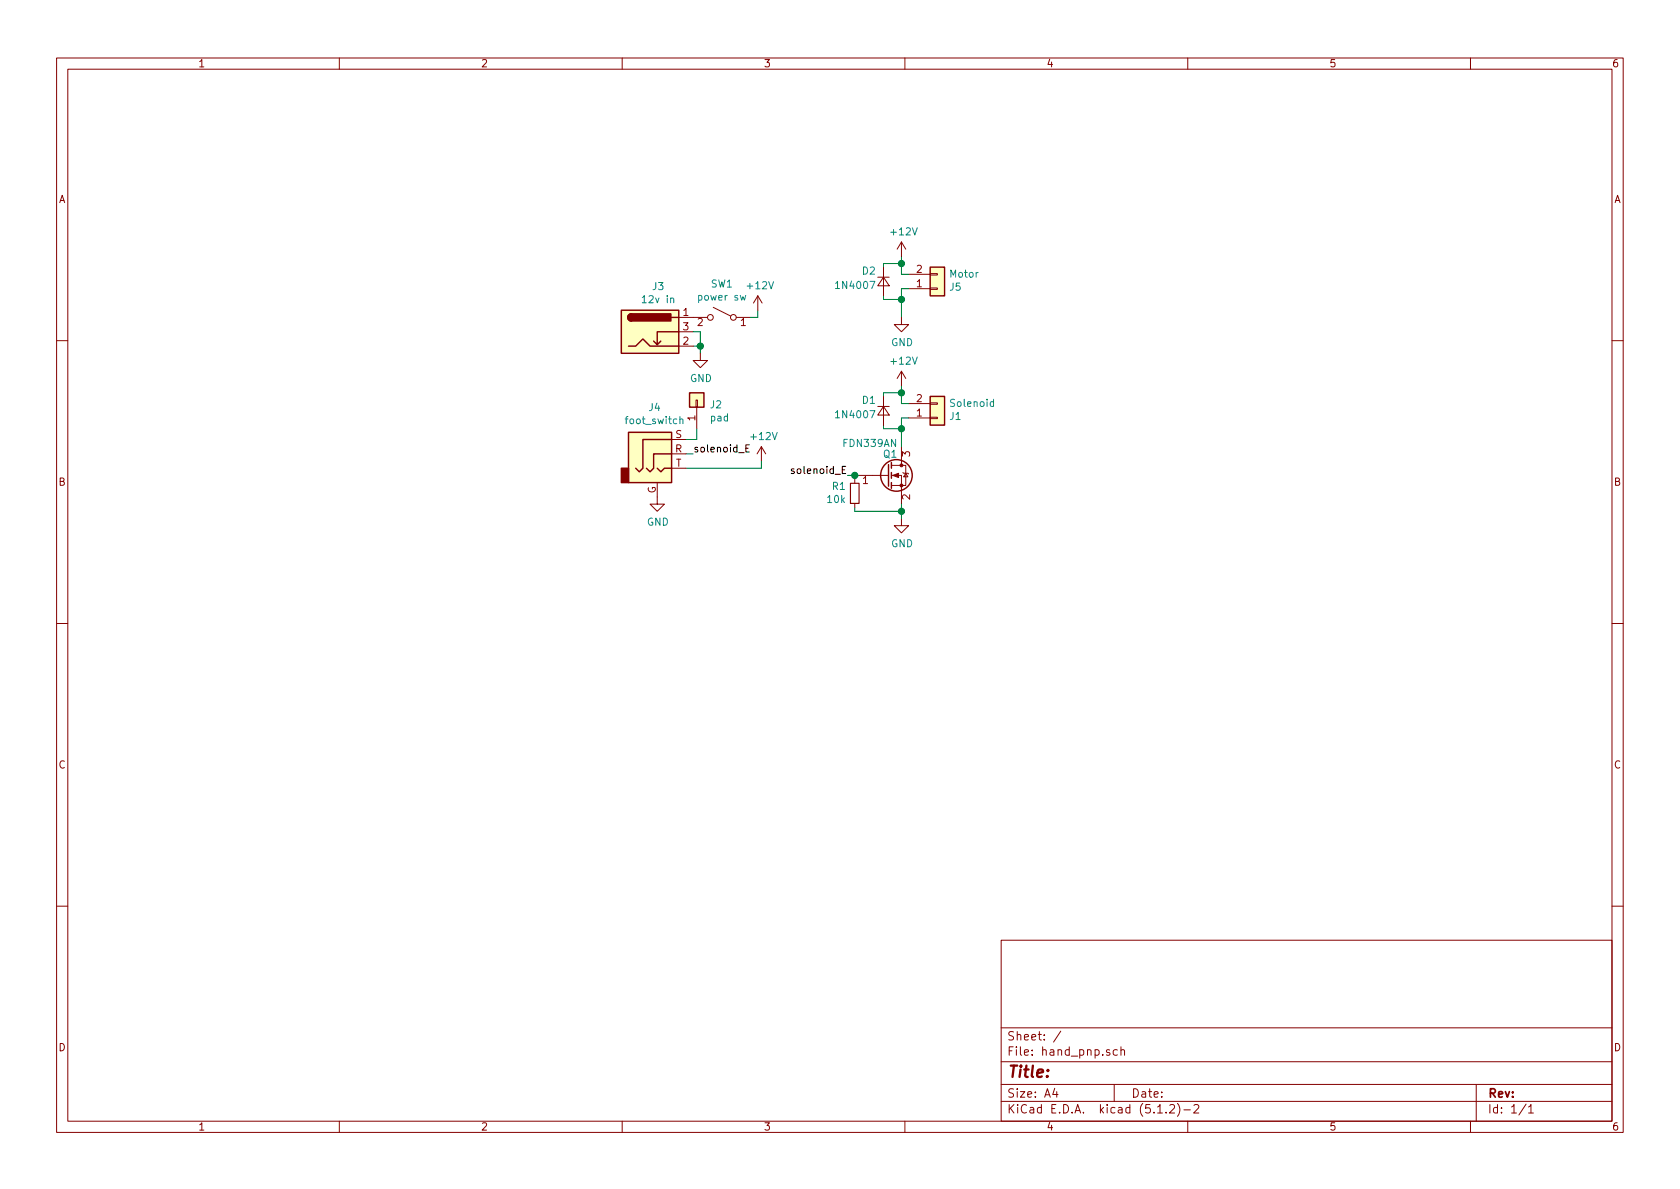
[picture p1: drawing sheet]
EESchema Schematic File Version 4
LIBS:hand_pnp-cache
EELAYER 29 0
EELAYER END
$Descr A4 11693 8268
encoding utf-8
Sheet 1 1
Title ""
Date ""
Rev ""
Comp ""
Comment1 ""
Comment2 ""
Comment3 ""
Comment4 ""
$EndDescr
$Comp
L Device:Q_NMOS_GSD Q1
U 1 1
P 6175 3300
F 0 "Q1" H 6250 3450 50  0000 R CNN
F 1 "FDN339AN" H 6250 3525 50  0000 R CNN
F 2 "Package_TO_SOT_SMD:SOT-23" H 6375 3400 50  0001 C CNN
F 3 "~" H 6175 3300 50  0001 C CNN
	1    6175 3300
	1    0    0    -1  
$EndComp
Wire Wire Line
	6275 3500 6275 3550
$Comp
L power:GND #PWR0101
U 1 1
P 6275 3600
F 0 "#PWR0101" H 6275 3350 50  0001 C CNN
F 1 "GND" H 6280 3427 50  0000 C CNN
F 2 "" H 6275 3600 50  0001 C CNN
F 3 "" H 6275 3600 50  0001 C CNN
	1    6275 3600
	1    0    0    -1  
$EndComp
Wire Wire Line
	6275 3550 6275 3600
Connection ~ 6275 3550
$Comp
L Connector_Generic:Conn_01x02 J1
U 1 1
P 6525 2900
F 0 "J1" H 6605 2892 50  0000 L CNN
F 1 "Solenoid" H 6605 2801 50  0000 L CNN
F 2 "Connector_PinHeader_2.54mm:PinHeader_1x02_P2.54mm_Horizontal" H 6525 2900 50  0001 C CNN
F 3 "~" H 6525 2900 50  0001 C CNN
	1    6525 2900
	1    0    0    1   
$EndComp
Wire Wire Line
	6325 2900 6275 2900
Wire Wire Line
	6325 2800 6275 2800
Wire Wire Line
	6275 2800 6275 2725
$Comp
L Switch:SW_SPST SW1
U 1 1
P 5025 2200
F 0 "SW1" H 5025 2435 50  0000 C CNN
F 1 "power sw" H 5025 2344 50  0000 C CNN
F 2 "Connector_PinHeader_2.54mm:PinHeader_1x02_P2.54mm_Horizontal" H 5025 2200 50  0001 C CNN
F 3 "~" H 5025 2200 50  0001 C CNN
	1    5025 2200
	-1   0    0    -1  
$EndComp
Wire Wire Line
	4825 2400 4875 2400
Wire Wire Line
	4875 2400 4875 2450
$Comp
L power:GND #PWR0105
U 1 1
P 4875 2450
F 0 "#PWR0105" H 4875 2200 50  0001 C CNN
F 1 "GND" H 4880 2277 50  0000 C CNN
F 2 "" H 4875 2450 50  0001 C CNN
F 3 "" H 4875 2450 50  0001 C CNN
	1    4875 2450
	1    0    0    -1  
$EndComp
Wire Wire Line
	5225 2200 5275 2200
Wire Wire Line
	5275 2200 5275 2150
$Comp
L power:+12V #PWR0106
U 1 1
P 5275 2150
F 0 "#PWR0106" H 5275 2000 50  0001 C CNN
F 1 "+12V" H 5290 2323 50  0000 C CNN
F 2 "" H 5275 2150 50  0001 C CNN
F 3 "" H 5275 2150 50  0001 C CNN
	1    5275 2150
	1    0    0    -1  
$EndComp
$Comp
L Connector:Barrel_Jack_Switch J3
U 1 1
P 4525 2300
F 0 "J3" H 4582 2617 50  0000 C CNN
F 1 "12v in" H 4582 2526 50  0000 C CNN
F 2 "Connector_BarrelJack:BarrelJack_Wuerth_6941xx301002" H 4575 2260 50  0001 C CNN
F 3 "~" H 4575 2260 50  0001 C CNN
	1    4525 2300
	1    0    0    -1  
$EndComp
Wire Wire Line
	4825 2300 4875 2300
Wire Wire Line
	4875 2300 4875 2400
Connection ~ 4875 2400
Wire Wire Line
	4775 3250 5300 3250
Wire Wire Line
	5300 3250 5300 3200
$Comp
L power:+12V #PWR0107
U 1 1
P 5300 3200
F 0 "#PWR0107" H 5300 3050 50  0001 C CNN
F 1 "+12V" H 5315 3373 50  0000 C CNN
F 2 "" H 5300 3200 50  0001 C CNN
F 3 "" H 5300 3200 50  0001 C CNN
	1    5300 3200
	1    0    0    -1  
$EndComp
$Comp
L Device:R_Small R1
U 1 1
P 5950 3425
F 0 "R1" H 5891 3379 50  0000 R CNN
F 1 "10k" H 5891 3470 50  0000 R CNN
F 2 "Resistor_SMD:R_0603_1608Metric_Pad1.05x0.95mm_HandSolder" H 5950 3425 50  0001 C CNN
F 3 "~" H 5950 3425 50  0001 C CNN
	1    5950 3425
	1    0    0    1   
$EndComp
Wire Wire Line
	5950 3300 5975 3300
Wire Wire Line
	6275 3550 5950 3550
Wire Wire Line
	5950 3300 5950 3325
Wire Wire Line
	5950 3550 5950 3525
Wire Wire Line
	5950 3300 5900 3300
Connection ~ 5950 3300
Text Label 5900 3300 2    50   ~ 0
solenoid_E
Text Label 4825 3150 0    50   ~ 0
solenoid_E
Wire Wire Line
	4825 3150 4775 3150
$Comp
L power:GND #PWR0108
U 1 1
P 4575 3450
F 0 "#PWR0108" H 4575 3200 50  0001 C CNN
F 1 "GND" H 4580 3277 50  0000 C CNN
F 2 "" H 4575 3450 50  0001 C CNN
F 3 "" H 4575 3450 50  0001 C CNN
	1    4575 3450
	1    0    0    -1  
$EndComp
Wire Wire Line
	6150 2750 6150 2725
Wire Wire Line
	6150 2725 6275 2725
Connection ~ 6275 2725
Wire Wire Line
	6275 2725 6275 2675
$Comp
L power:+12V #PWR0103
U 1 1
P 6275 2675
F 0 "#PWR0103" H 6275 2525 50  0001 C CNN
F 1 "+12V" H 6290 2848 50  0000 C CNN
F 2 "" H 6275 2675 50  0001 C CNN
F 3 "" H 6275 2675 50  0001 C CNN
	1    6275 2675
	1    0    0    -1  
$EndComp
Wire Wire Line
	6275 2900 6275 2975
Wire Wire Line
	6150 2950 6150 2975
Wire Wire Line
	6150 2975 6275 2975
Connection ~ 6275 2975
Wire Wire Line
	6275 2975 6275 3100
$Comp
L Device:D_Small D1
U 1 1
P 6150 2850
F 0 "D1" V 6075 2900 50  0000 L CNN
F 1 "1N4007" V 6175 2900 50  0000 L CNN
F 2 "Diode_THT:D_DO-41_SOD81_P7.62mm_Horizontal" V 6150 2850 50  0001 C CNN
F 3 "~" V 6150 2850 50  0001 C CNN
	1    6150 2850
	0    -1   1    0   
$EndComp
$Comp
L Connector_Generic:Conn_01x01 J2
U 1 1
P 4850 2775
F 0 "J2" V 4814 2687 50  0000 R CNN
F 1 "pad" V 4723 2687 50  0000 R CNN
F 2 "TestPoint:TestPoint_THTPad_1.5x1.5mm_Drill0.7mm" H 4850 2775 50  0001 C CNN
F 3 "~" H 4850 2775 50  0001 C CNN
	1    4850 2775
	0    -1   -1   0   
$EndComp
$Comp
L Connector:AudioJack3_Ground J4
U 1 1
P 4575 3150
F 0 "J4" H 4557 3475 50  0000 C CNN
F 1 "foot_switch" H 4557 3384 50  0000 C CNN
F 2 "Connector_Audio:Jack_3.5mm_CUI_SJ-3524-SMT_Horizontal" H 4575 3150 50  0001 C CNN
F 3 "~" H 4575 3150 50  0001 C CNN
	1    4575 3150
	1    0    0    -1  
$EndComp
Wire Wire Line
	4775 3050 4850 3050
Wire Wire Line
	4850 3050 4850 2975
$Comp
L Connector_Generic:Conn_01x02 J5
U 1 1
P 6525 2000
F 0 "J5" H 6605 1992 50  0000 L CNN
F 1 "Motor" H 6605 1901 50  0000 L CNN
F 2 "Connector_PinHeader_2.54mm:PinHeader_1x02_P2.54mm_Vertical" H 6525 2000 50  0001 C CNN
F 3 "~" H 6525 2000 50  0001 C CNN
	1    6525 2000
	1    0    0    1   
$EndComp
Wire Wire Line
	6325 2000 6275 2000
Wire Wire Line
	6325 1900 6275 1900
Wire Wire Line
	6275 1900 6275 1825
Wire Wire Line
	6150 1850 6150 1825
Wire Wire Line
	6150 1825 6275 1825
Connection ~ 6275 1825
Wire Wire Line
	6275 1825 6275 1775
$Comp
L power:+12V #PWR0102
U 1 1
P 6275 1775
F 0 "#PWR0102" H 6275 1625 50  0001 C CNN
F 1 "+12V" H 6290 1948 50  0000 C CNN
F 2 "" H 6275 1775 50  0001 C CNN
F 3 "" H 6275 1775 50  0001 C CNN
	1    6275 1775
	1    0    0    -1  
$EndComp
Wire Wire Line
	6275 2000 6275 2075
Wire Wire Line
	6150 2050 6150 2075
Wire Wire Line
	6150 2075 6275 2075
Connection ~ 6275 2075
Wire Wire Line
	6275 2075 6275 2200
$Comp
L Device:D_Small D2
U 1 1
P 6150 1950
F 0 "D2" V 6075 2000 50  0000 L CNN
F 1 "1N4007" V 6175 2000 50  0000 L CNN
F 2 "Diode_THT:D_DO-41_SOD81_P7.62mm_Horizontal" V 6150 1950 50  0001 C CNN
F 3 "~" V 6150 1950 50  0001 C CNN
	1    6150 1950
	0    -1   1    0   
$EndComp
$Comp
L power:GND #PWR0104
U 1 1
P 6275 2200
F 0 "#PWR0104" H 6275 1950 50  0001 C CNN
F 1 "GND" H 6280 2027 50  0000 C CNN
F 2 "" H 6275 2200 50  0001 C CNN
F 3 "" H 6275 2200 50  0001 C CNN
	1    6275 2200
	1    0    0    -1  
$EndComp
$EndSCHEMATC
